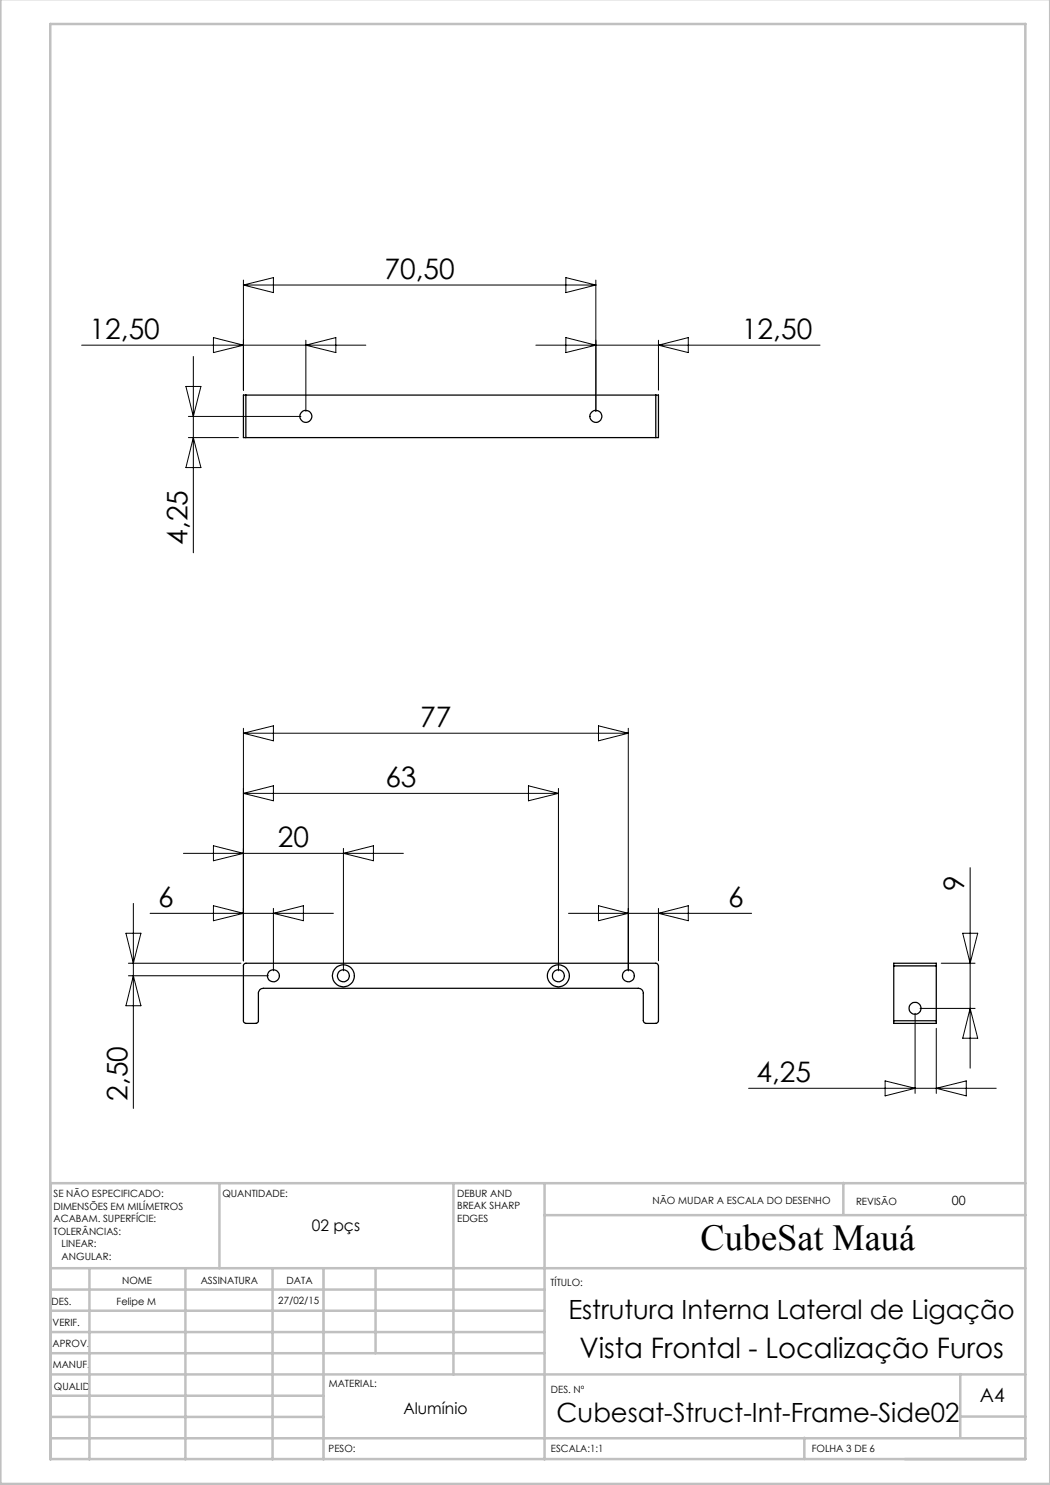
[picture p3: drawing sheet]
<svg xmlns="http://www.w3.org/2000/svg" width="210mm" height="297mm" viewBox="0 0 210 297" stroke-linecap="round" stroke-linejoin="round" font-family="sans-serif">
<g fill="none" stroke="#c0c0c0" stroke-width=".5">
<path d="M.1 -.1v296.9h209.9v-296.9M10.1 4.8h195v287h-195zM43.9 236.6v17M90.7 236.6v38.3M108.9 236.6v55.3M168.7 236.6v6.3M205.1 236.6h-195v55.3M10.1 253.6h195M10.1 257.9h98.8M17.9 253.6v38.3M37.1 253.6v38.3M54.5 253.6v38.3"/>
<path d="M64.7 253.6v38.3M75.1 253.6v17M108.9 243h96.2M10.1 270.6h98.8M10.1 266.4h98.8M10.1 262.1h98.8M10.1 279.1h54.6M10.1 274.9h195M192.1 274.8v12.7M10.1 287.7h195M10.1 283.4h54.6M160.9 287.5v4.3"/>
<path d="M192.1 283.3h13"/>
</g>
<g fill="none" stroke="#000" stroke-width=".2">
<path d="M48.7 57l6-1.5v3zM48.7 56v22M48.7 57h70.5M113.2 55.5l6 1.5-6 1.5zM119.2 56v26.3M16.3 69h56.9M37.2 77.3h3l-1.5 6zM38.7 71.3v39.3M42.7 67.5l6 1.5-6 1.5zM61.2 68v14.3M61.2 69l6-1.5v3zM107.2 69h56.8"/>
<path d="M113.2 67.5l6 1.5-6 1.5zM131.7 68v10M131.7 69l6-1.5v3zM37.7 83.3h22.5M37.7 87.5h10M38.7 87.5l1.5 6h-3zM48.7 146.6l6-1.4v3zM48.7 158.7l6-1.5v3zM48.7 145.7v46.5M48.7 158.7h63M48.7 146.6h77M105.7 157.2l6 1.5-6 1.5z"/>
<path d="M111.7 157.7v36.5M119.7 145.2l6 1.4-6 1.6zM125.7 145.7v48.5M36.7 170.7h44M42.7 169.2l6 1.5-6 1.5zM68.7 169.7v24.5M68.7 170.7l6-1.5v3zM194 173.5v40.1M25.2 186.7h3l-1.5 5.9zM25.7 195.2h28M25.7 192.6h22.5M26.7 180.7v41"/>
<path d="M26.7 195.2l1.5 6h-3zM30 182.7h36.7M42.7 181.1l6 1.6-6 1.4zM54.7 181.7v12.5M54.7 182.7l6-1.6v3zM113.7 182.7h36.6M119.7 181.1l6 1.6-6 1.4zM131.7 181.7v10.5M131.7 182.7l6-1.6v3zM188.2 192.6h6.8M192.5 186.7h3l-1.5 5.9zM149.7 217.7h49.5"/>
<path d="M177 216.2l6 1.5-6 1.5zM183 202.7v16M184 201.7h11M187.3 205.7v13M187.3 217.7l6-1.5v3zM194 201.7l1.5 5.9h-3z"/>
</g>
<g fill="none" stroke="#000" stroke-width=".25">
<path d="M49.2 79h-.5v8.5h.5M49.2 79v8.5M49.2 79h82M131.2 79h.5v8.5h-.5M131.2 79v8.5M49.2 87.5h82M48.9 192.8l.3-.2h82l.2 .1 .3 .5v10.9l-.3 .5-2.2 .1-.5-.3v-5.8a.96 .96 0 0 0-1-.9h-75a.96 .96 0 0 0-1 .9l-.1 5.8-.4 .3-2.3-.1-.2-.3v-11.2zM178.8 193.2v-.6h8.5v.6M178.8 193.2h8.5M178.8 193.2v10.9M187.3 193.2v10.9M178.8 204.1v.6h8.5v-.6"/>
<path d="M178.8 204.1h8.5"/>
<circle cx="61.2" cy="83.3" r="1.2"/>
<circle cx="119.2" cy="83.3" r="1.21"/>
<circle cx="54.7" cy="195.2" r="1.21"/>
<circle cx="68.7" cy="195.2" r="1.21"/>
<circle cx="68.7" cy="195.2" r="2.19"/>
<circle cx="111.7" cy="195.2" r="1.21"/>
<circle cx="111.7" cy="195.2" r="2.19"/>
<circle cx="125.7" cy="195.2" r="1.2"/>
<circle cx="183" cy="201.6" r="1.21"/>
</g>
<text font-size="7.3" x="140.1" y="249.9">CubeSat Mauá</text>
<g font-size="5.6">
<text x="76.9" y="55.8">70,50</text>
<text x="17.9" y="67.8">12,50</text>
<text x="148.4" y="67.8">12,50</text>
<text x="37.5" y="109" transform="rotate(-90 37.5 109)">4,25</text>
<text x="84.1" y="145.4">77</text>
<text x="77.1" y="157.4">63</text>
<text x="55.6" y="169.4">20</text>
<text x="192.8" y="178.2" transform="rotate(-90 192.8 178.2)">9</text>
<text x="31.6" y="181.4">6</text>
<text x="145.7" y="181.4">6</text>
<text x="25.5" y="220.1" transform="rotate(-90 25.5 220.1)">2,50</text>
<text x="151.3" y="216.4">4,25</text>
<text x="115.9" y="271.5">Vista Frontal - Localização Furos</text>
</g>
<g font-size="5.3">
<text x="113.7" y="263.7">Estrutura Interna Lateral de Ligação</text>
<text x="111.3" y="284.3">Cubesat-Struct-Int-Frame-Side02</text>
</g>
<text font-size="3.9" x="196" y="280.4">A4</text>
<g font-size="3.2">
<text x="62.3" y="246.3">02 pçs</text>
<text x="80.7" y="282.8">Alumínio</text>
</g>
<text font-size="2.5" x="190.4" y="240.9">00</text>
<g font-size="2">
<text x="10.7" y="239.5">SE NÃO ESPECIFICADO:</text>
<text x="44.5" y="239.5">QUANTIDADE:</text>
<text x="91.4" y="239.4">DEBUR AND</text>
<text x="10.7" y="242">DIMENSÕES EM MILÍMETROS</text>
<text x="10.7" y="244.5">ACABAM. SUPERFÍCIE:</text>
<text x="91.4" y="241.9">BREAK SHARP</text>
<text x="91.4" y="244.4">EDGES</text>
<text x="130.5" y="240.8">NÃO MUDAR A ESCALA DO DESENHO</text>
<text x="171.2" y="241">REVISÃO</text>
<text x="10.7" y="247">TOLERÂNCIAS:</text>
<text x="12.3" y="249.5">LINEAR:</text>
<text x="12.3" y="252">ANGULAR:</text>
<text x="24.4" y="256.9">NOME</text>
<text x="40.1" y="256.8">ASSINATURA</text>
<text x="57.3" y="256.8">DATA</text>
<text x="110.1" y="257.1">TÍTULO:</text>
<text x="10.3" y="260.9">DES.</text>
<text x="23.3" y="261">Felipe M</text>
<text x="55.7" y="260.8">27/02/15</text>
<text x="10.5" y="269.3">APROV.</text>
<text x="10.5" y="265.2">VERIF.</text>
<text x="10.6" y="273.6">MANUF.</text>
<text x="10.8" y="278">QUALID</text>
<text x="65.8" y="277.4">MATERIAL:</text>
<text x="110.2" y="278.5">DES. Nº</text>
<text x="65.7" y="290.4">PESO:</text>
<text x="110.2" y="290.5">ESCALA:1:1</text>
<text x="162.4" y="290.4">FOLHA 3 DE 6</text>
</g>
</svg>
